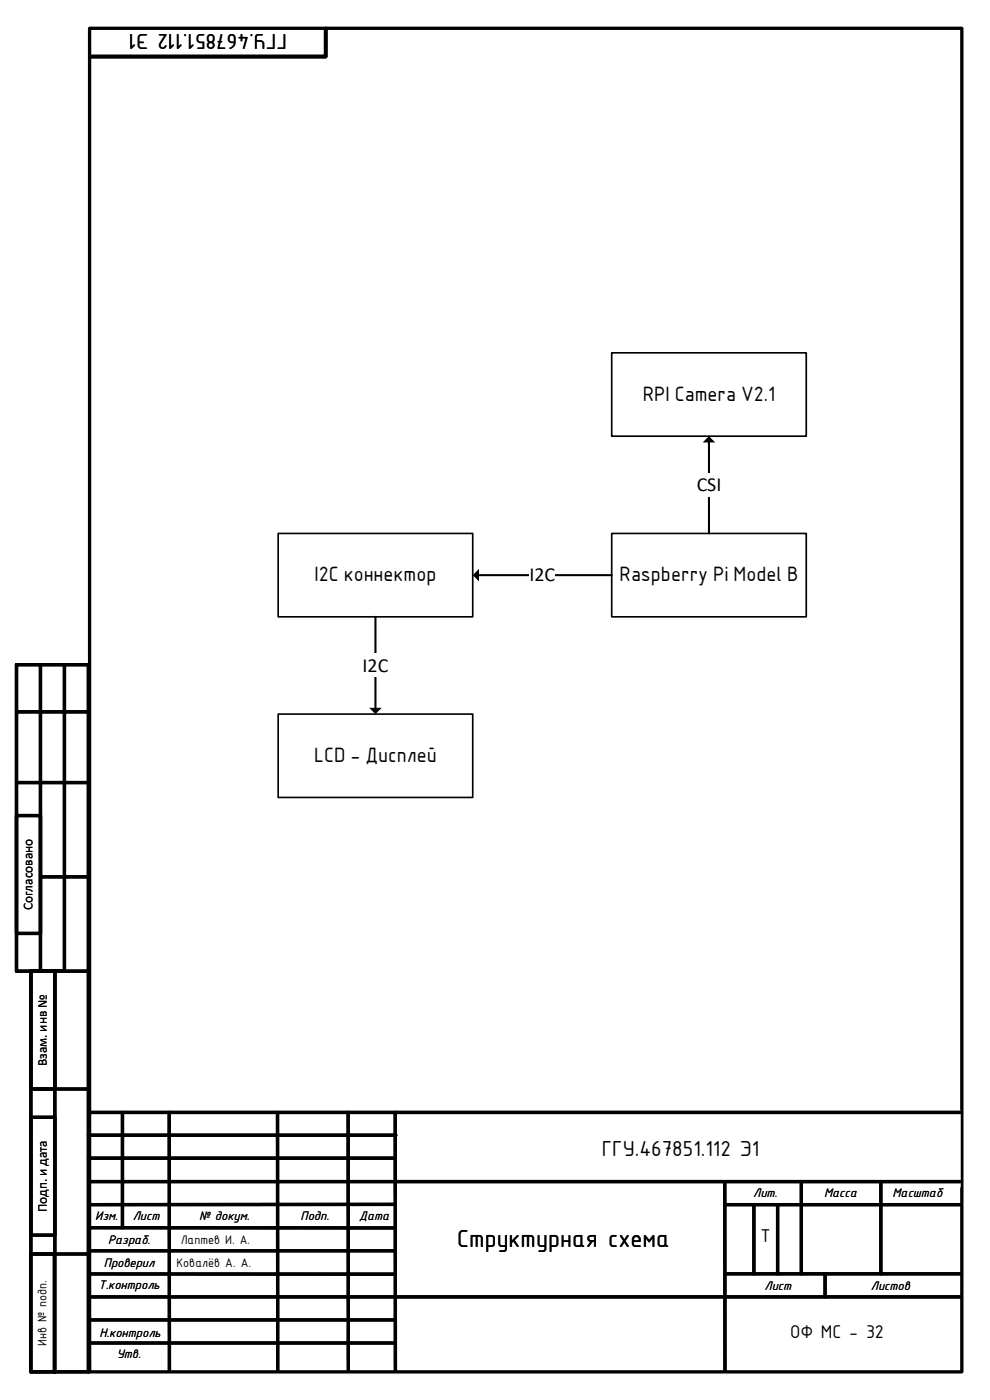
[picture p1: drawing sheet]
<svg xmlns="http://www.w3.org/2000/svg" width="210mm" height="297mm" viewBox="0 0 210 297" stroke-linecap="round" stroke-linejoin="round" font-family="sans-serif">
<path d="M0 0h210v297h-210zM85 235.6h118.6v16.2h-118.6zM188.8 259.1h12v6h-12zM33.8 260.7h23.8v4.5h-23.8zM153.2 274.5h48.6v16.2h-48.6z" fill="none" stroke="#fff" stroke-width=".21"/>
<g fill="none" stroke="#000" stroke-width=".71">
<path d="M19 6h185v285h-185zM3.5 151h15.3M8.6 141v65M13.7 141v65M3.5 173h5.1v25h-5.1zM3.5 166h15.3M8.6 186h10.2M6.6 206h5v25h-5zM6.6 206v85h12.2v-150h-15.3v65h15.3M11.6 206v85M6.6 237h5v25h-5zM6.6 231h12.2"/>
<path d="M26 236v24.4M35.9 236v54.7M58.9 236v54.7M73.8 236l.1 54.7M83.8 236l.1 54.7M203.7 236h-184.8l.1 54.7M18.8 245.7h65M18.8 240.8h65.2M18.9 250.6h184.8M83.8 255.5h-64.9M153.7 250.6l.1 40.1M153.7 255.5h50"/>
<path d="M159.9 255.5v14.7M164.9 255.5v14.7M170 250.6v19.6M186.8 250.6v19.6M6.5 266h5v25h-5zM6.6 266h12.2M18.8 280h65.1M18.9 275.1h184.8M18.9 265.3h64.9M18.9 260.4l64.9 .1M18.9 270.2l64.9 .1M153.7 270.2h50"/>
<path d="M175 270.2v4.9M18.9 284.9h65"/>
</g>
<path d="M69.1 6.1v5.9h-50" fill="none" stroke="#000" stroke-width=".79"/>
<path d="M59 151.5h41.3v17.7h-41.3z" fill-rule="evenodd" fill="#feffff"/>
<path d="M59 151.5h41.3v17.7h-41.3z" fill="none" stroke="#000" stroke-width=".35"/>
<path d="M59 113.2h41.3v17.6h-41.3z" fill-rule="evenodd" fill="#feffff"/>
<path d="M59 113.2h41.3v17.6h-41.3z" fill="none" stroke="#000" stroke-width=".35"/>
<path d="M129.7 113.2h41.3v17.6h-41.3z" fill-rule="evenodd" fill="#feffff"/>
<path d="M129.7 113.2h41.3v17.6h-41.3z" fill="none" stroke="#000" stroke-width=".35"/>
<path d="M129.7 74.8h41.3v17.7h-41.3z" fill-rule="evenodd" fill="#feffff"/>
<path d="M129.7 74.8h41.3v17.7h-41.3z" fill="none" stroke="#000" stroke-width=".35"/>
<path d="M101.3 122h28.4" fill="none" stroke="#000" stroke-width=".44"/>
<path d="M100.3 122l1.3-1.3v2.6z" fill="#000"/>
<path d="M112.3 119.5h5.4v5h-5.4z" fill-rule="evenodd" fill="#fff"/>
<path d="M150.4 93.6v19.6" fill="none" stroke="#000" stroke-width=".44"/>
<path d="M150.4 92.5l1.3 1.4h-2.7z" fill="#000"/>
<path d="M147.7 100.3h5.3v5.1h-5.3z" fill-rule="evenodd" fill="#fff"/>
<path d="M79.6 130.8v19.6" fill="none" stroke="#000" stroke-width=".44"/>
<path d="M78.3 150.1h2.7l-1.4 1.4z" fill="#000"/>
<path d="M76.9 138.6h5.5v5.1h-5.5z" fill-rule="evenodd" fill="#fff"/>
<text font-size="5.6" x="97" y="264.5">Структурная схема</text>
<g font-size="5">
<text x="60.8" y="7.3" transform="rotate(-180 60.8 7.3)">ГГУ.467851.112 Э1</text>
<text x="127.6" y="245.2">ГГУ.467851.112 Э1</text>
</g>
<g font-size="4.2">
<text x="136.3" y="85">RPI Camera V2.1</text>
<text x="147.8" y="104.1">CSI</text>
<text x="66.7" y="123.3">I2C коннектор</text>
<text x="112.3" y="123.3">I2C</text>
<text x="131.4" y="123.3">Raspberry Pi Model B</text>
<text x="76.9" y="142.4">I2C</text>
<text x="66.6" y="161.6">LCD - Дисплей</text>
<text x="161.3" y="263.4">Т</text>
<text x="167.6" y="283.9">ОФ МС - 32</text>
</g>
<g font-size="2.8">
<text x="6.9" y="193.1" transform="rotate(-90 6.9 193.1)">Согласовано</text>
<text x="9.9" y="226.2" transform="rotate(-90 9.9 226.2)">Взам. инв №</text>
<text x="9.9" y="257.1" transform="rotate(-90 9.9 257.1)">Подп. и дата</text>
<text x="159.7" y="254">Лит.</text>
<text x="174.8" y="254">Масса</text>
<text x="189.3" y="254">Масштаб</text>
<text x="20.2" y="258.9">Изм.</text>
<text x="22.9" y="263.9">Разраб.</text>
<text x="28.2" y="258.9">Лист</text>
<text x="38.3" y="263.8">Лаптев И. А.</text>
<text x="42.2" y="258.9">№ докум.</text>
<text x="63.8" y="258.9">Подп.</text>
<text x="76.2" y="258.9">Дата</text>
<text x="22" y="268.7">Проверил</text>
<text x="37.4" y="268.7">Ковалёв А. А.</text>
<text x="20.9" y="273.4">Т.контроль</text>
<text x="162.2" y="273.6">Лист</text>
<text x="184.7" y="273.6">Листов</text>
<text x="9.8" y="285.5" transform="rotate(-90 9.8 285.5)">Инв № подп.</text>
<text x="21.1" y="283.5">Н.контроль</text>
<text x="24.8" y="288.2">Утв.</text>
</g>
</svg>
